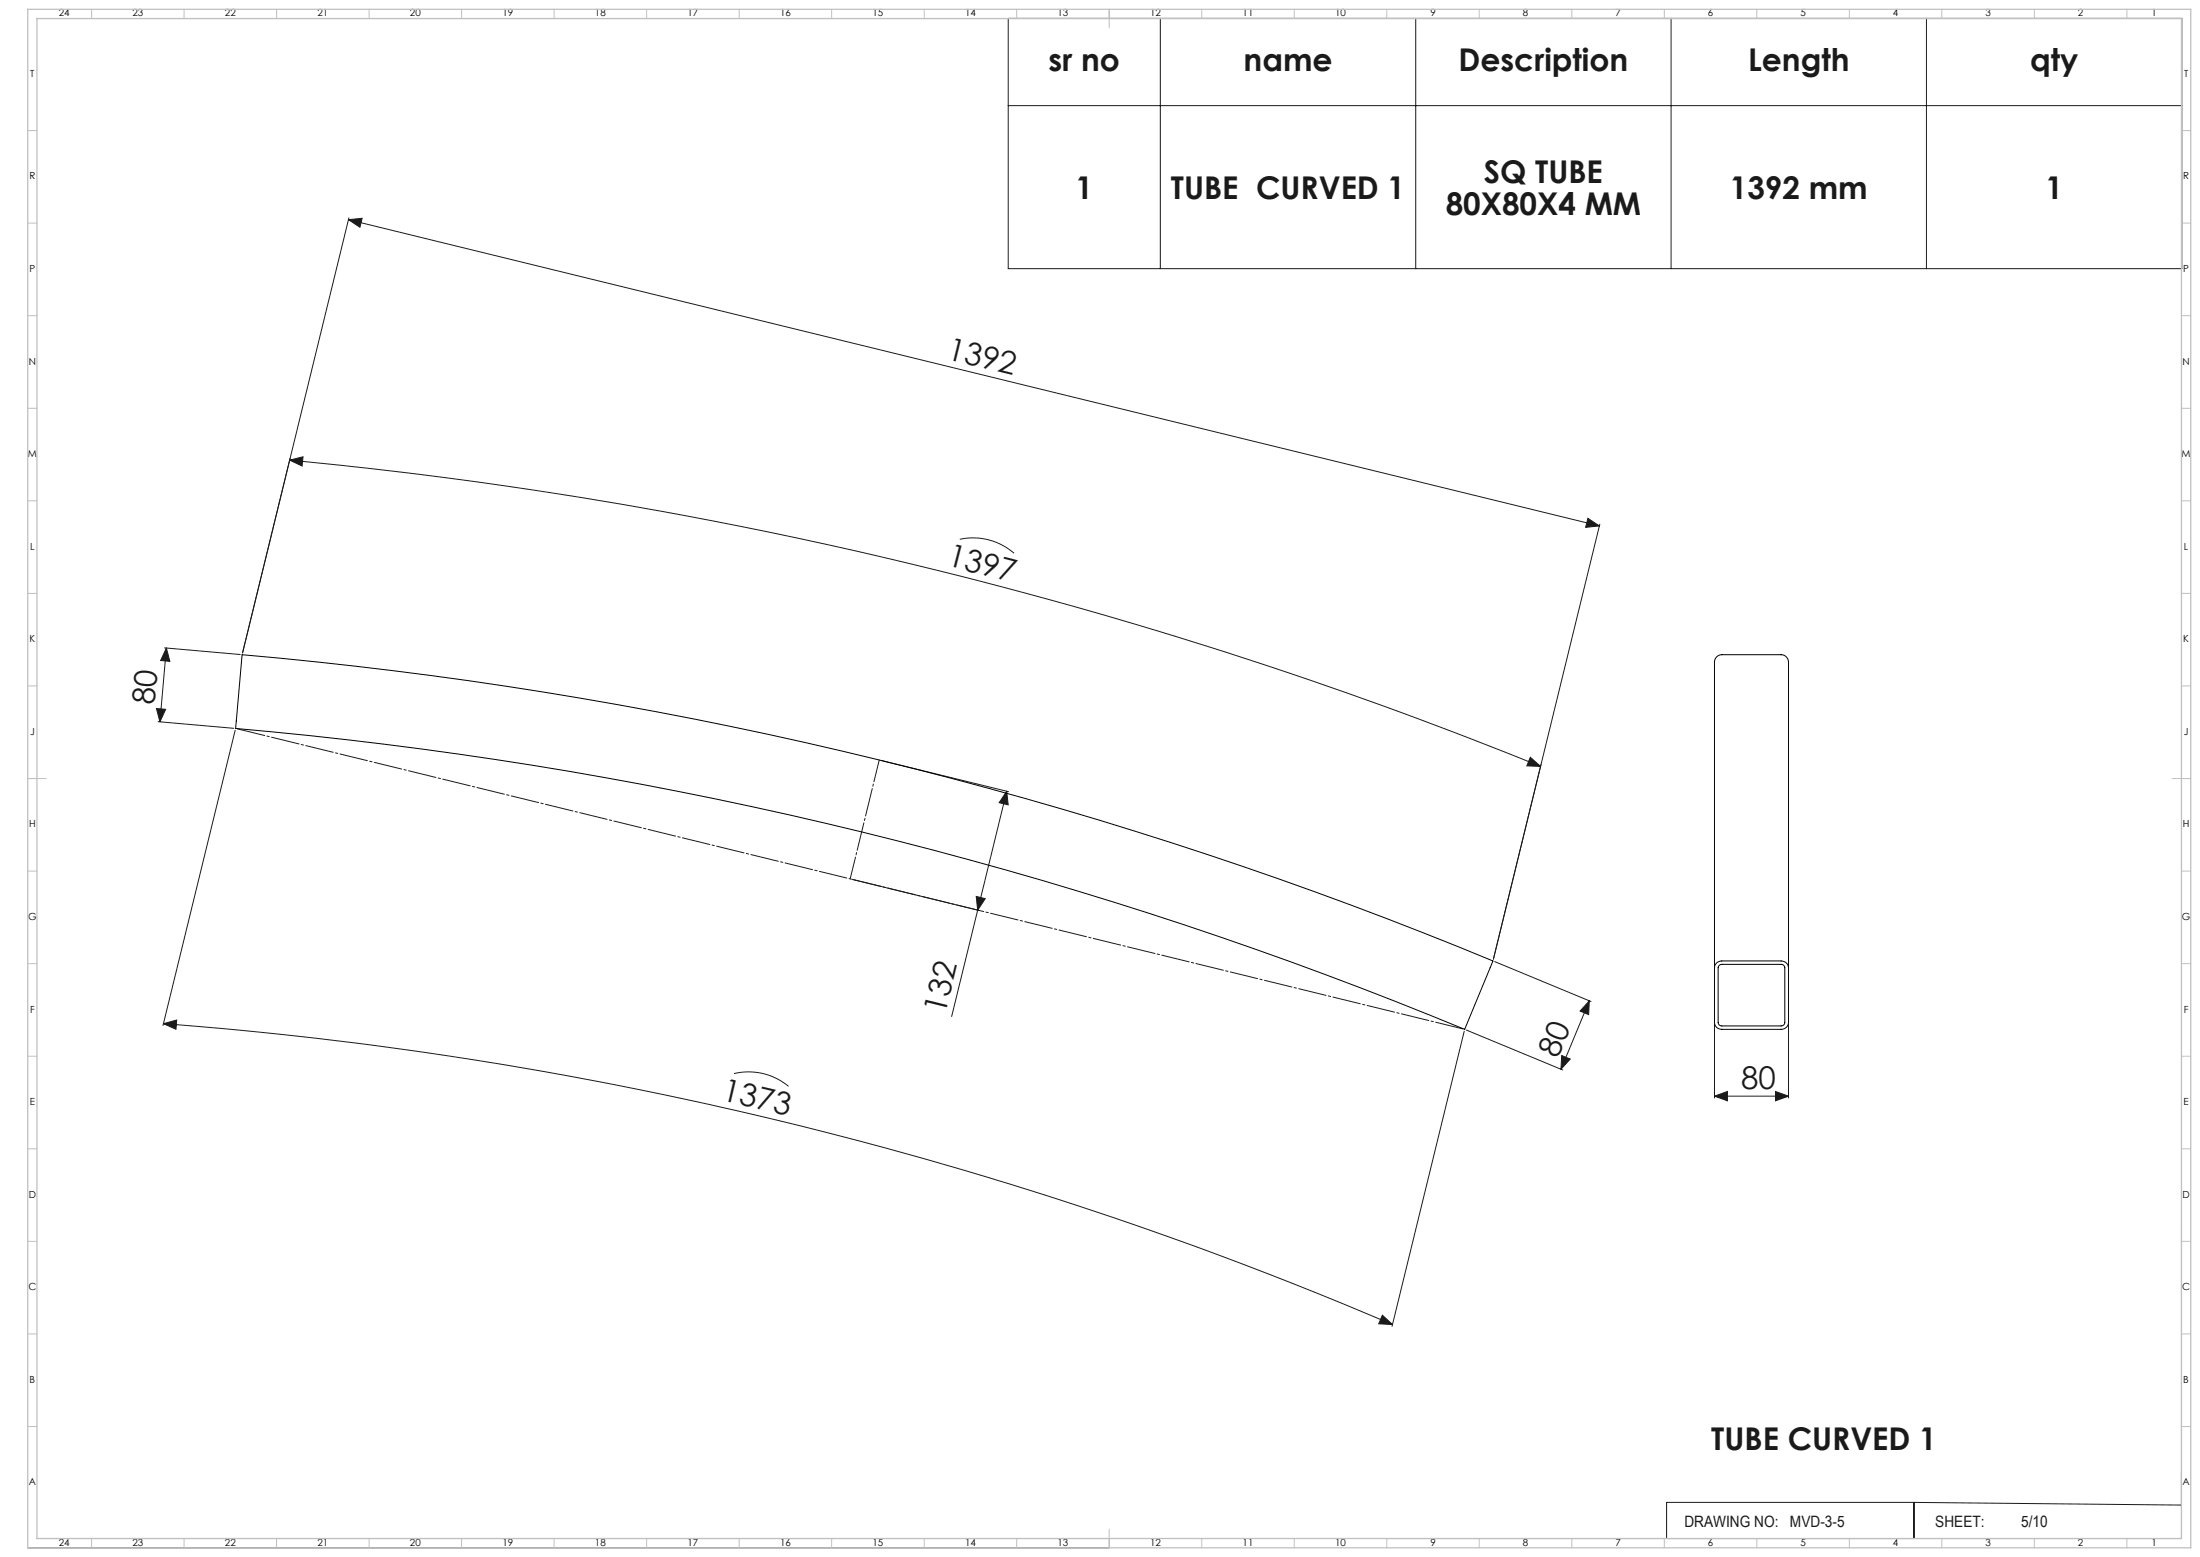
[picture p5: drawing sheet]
<svg xmlns="http://www.w3.org/2000/svg" width="1189mm" height="841mm" viewBox="0 0 1189 841" stroke-linecap="round" stroke-linejoin="round" font-family="sans-serif">
<g fill="none" stroke="#191924" stroke-width=".54">
<path d="M545 10h634v135h-634zM627 10v135M765 10v135M903 10v135M1041 10v135M545 57h634M188 119l8-1-1 5zM188 119l676 165M189 118l-58 235M157 249l7-2-1 5zM157 249a2400 2400 0 0 1 676 165M858 280l6 4-7 1z"/>
<path d="M519 291a34 34 0 0 1 29 8M865 283l-58 235M89 350l41 4M90 350l2 7h-5zM90 350l-4 40M85 383h5l-4 7zM85 390l41 3M127 394l-39 160M476 411l69 17M827 409l6 5h-8zM544 427l-16 65M544 427l1 8-5-1z"/>
<path d="M460 475l69 17M528 484l4 1-4 7zM528 492l-14 57M808 519l52 22M88 553l7-2v5zM88 553a2087 2087 0 0 1 665 162M791 557l-39 159M793 556l52 22M859 541l-15 37M859 541v7l-5-2zM927 553v40M967 553v40"/>
<path d="M397 580a34 34 0 0 1 29 7M844 570l5 2-5 6zM927 592l7-2v5zM927 592h40M960 590l7 2-7 3zM1179 662v169h-430M747 710l6 5h-8zM1034 812h-133v19M1034 812v19M1034 812l145 1M15 836h584M20 831h579"/>
<path d="M648 831h1"/>
</g>
<path d="M127 393l665 163" fill="none" stroke="#191924" stroke-width=".54" stroke-dasharray="15.2 1.3 1.3 1.3" stroke-dashoffset="-.9"/>
<path d="M459 475l16-65" fill="none" stroke="#191924" stroke-width=".54" stroke-dasharray="15.2 1.3 1.3 1.3" stroke-dashoffset="3.1"/>
<g fill="none" stroke="#c0c0c0" stroke-width=".54">
<path d="M49 5v5M99 5v5M149 5v5M199 5v5M249 5v5M299 5v5M349 5v5M399 5v5M449 5v5M499 5v5M549 5v5M599 5v10"/>
<path d="M649 5v5M699 5v5M749 5v5M799 5v5M849 5v5M899 5v5M949 5v5M999 5v5M1049 5v5M1099 5v5M1149 5v5M15 71h5"/>
<path d="M1179 71h5M15 121h5M1179 121h5M15 171h5M1179 171h5M15 221h5M1179 221h5M15 271h5M1179 271h5M15 321h5M1179 321h5M15 371h5"/>
<path d="M1179 371h5M15 421h10M1174 421h10M15 471h5M1179 471h5M15 521h5M1179 521h5M15 571h5M1179 571h5M15 621h5M1179 621h5M15 671h5"/>
<path d="M1179 671h5M15 721h5M1179 721h5M15 771h5M1179 771h5M49 831v5M99 831v5M149 831v5M199 831v5M249 831v5M299 831v5M349 831v5"/>
<path d="M399 831v5M449 831v5M499 831v5M549 831v5M599 826v10M649 831v5M699 831v5M749 831v5M799 831v5M849 831v5M899 831v5M949 831v5"/>
<path d="M999 831v5M1049 831v5M1099 831v5M1149 831v5"/>
</g>
<path d="M15 5h1169v831h-1169zM20 10h1159v821h-1159z" fill="none" stroke="#c0c0c0" stroke-width=".7"/>
<g fill="#191924">
<path d="M528 484l4 1-4 7zM544 427l1 8-5-1z"/>
<path d="M827 409l6 5h-8zM157 249l7-2-1 5z"/>
<path d="M858 280l6 4-7 1zM188 119l8-1-1 5z"/>
<path d="M747 710l6 5h-8zM88 553l7-2v5z"/>
<path d="M859 541v7l-5-2zM844 570l5 2-5 6z"/>
<path d="M90 350l2 7h-5zM85 383h5l-4 7z"/>
<path d="M927 592l7-2v5zM960 590l7 2-7 3z"/>
</g>
<path d="M131 354a2289 2289 0 0 1 676 165l-15 37a2253 2253 0 0 0-665-163zM927 523v29a4 4 0 0 0 4 4h32a4 4 0 0 0 4-4v-29M927 523a4 4 0 0 1 4-4h32a4 4 0 0 1 4 4M927 523v-164a4 4 0 0 1 4-5h32a4 4 0 0 1 4 5v164M929 521h2h32h1l1 2-1 30-1 1h-32h-2v-2v-29z" fill="none" stroke="#000" stroke-width=".54"/>
<g font-size="16.9" fill="#191924">
<text x="567" y="38">sr no</text>
<text x="672" y="38">name</text>
<text x="788" y="38">Description</text>
<text x="945" y="38">Length</text>
<text x="1097" y="38">qty</text>
<text x="802" y="99">SQ TUBE</text>
<text x="581" y="107">1</text>
<text x="633" y="107">TUBE CURVED 1</text>
<text x="935" y="107">1392 mm</text>
<text x="1105" y="107">1</text>
<text x="781" y="116">80X80X4 MM</text>
<text x="511" y="194" transform="rotate(14 511 194)">1392</text>
<text x="511" y="305" transform="rotate(14 511 305)">1397</text>
<text x="84" y="381" transform="rotate(-85 84 381)">80</text>
<text x="511" y="548" transform="rotate(-76 511 548)">132</text>
<text x="842" y="572" transform="rotate(-68 842 572)">80</text>
<text x="941" y="588">80</text>
<text x="390" y="594" transform="rotate(13 390 594)">1373</text>
<text x="925" y="783">TUBE CURVED 1</text>
</g>
<g font-size="8.5" fill="#191924">
<text x="910" y="825">DRAWING NO:</text>
<text x="967" y="825">MVD-3-5</text>
<text x="1046" y="825">SHEET:</text>
<text x="1092" y="825">5/10</text>
</g>
<g font-size="5.3">
<text x="32" y="9">24</text>
<text x="72" y="9">23</text>
<text x="122" y="9">22</text>
<text x="172" y="9">21</text>
<text x="222" y="9">20</text>
<text x="272" y="9">19</text>
<text x="322" y="9">18</text>
<text x="372" y="9">17</text>
<text x="422" y="9">16</text>
<text x="472" y="9">15</text>
<text x="522" y="9">14</text>
<text x="572" y="9">13</text>
<text x="622" y="9">12</text>
<text x="672" y="9">11</text>
<text x="722" y="9">10</text>
<text x="773" y="9">9</text>
<text x="823" y="9">8</text>
<text x="873" y="9">7</text>
<text x="923" y="9">6</text>
<text x="973" y="9">5</text>
<text x="1023" y="9">4</text>
<text x="1073" y="9">3</text>
<text x="1123" y="9">2</text>
<text x="1163" y="9">1</text>
<text x="16" y="42">T</text>
<text x="1180" y="42">T</text>
<text x="16" y="97">R</text>
<text x="1180" y="97">R</text>
<text x="16" y="147">P</text>
<text x="1180" y="147">P</text>
<text x="16" y="197">N</text>
<text x="1180" y="197">N</text>
<text x="15" y="247">M</text>
<text x="1179" y="247">M</text>
<text x="16" y="297">L</text>
<text x="1180" y="297">L</text>
<text x="16" y="347">K</text>
<text x="1180" y="347">K</text>
<text x="16" y="397">J</text>
<text x="1180" y="397">J</text>
<text x="16" y="447">H</text>
<text x="1180" y="447">H</text>
<text x="15" y="497">G</text>
<text x="1179" y="497">G</text>
<text x="16" y="547">F</text>
<text x="1180" y="547">F</text>
<text x="16" y="597">E</text>
<text x="1180" y="597">E</text>
<text x="16" y="647">D</text>
<text x="1180" y="647">D</text>
<text x="15" y="697">C</text>
<text x="1179" y="697">C</text>
<text x="16" y="747">B</text>
<text x="1180" y="747">B</text>
<text x="16" y="802">A</text>
<text x="1180" y="802">A</text>
<text x="32" y="835">24</text>
<text x="72" y="835">23</text>
<text x="122" y="835">22</text>
<text x="172" y="835">21</text>
<text x="222" y="835">20</text>
<text x="272" y="835">19</text>
<text x="322" y="835">18</text>
<text x="372" y="835">17</text>
<text x="422" y="835">16</text>
<text x="472" y="835">15</text>
<text x="522" y="835">14</text>
<text x="572" y="835">13</text>
<text x="622" y="835">12</text>
<text x="672" y="835">11</text>
<text x="722" y="835">10</text>
<text x="773" y="835">9</text>
<text x="823" y="835">8</text>
<text x="873" y="835">7</text>
<text x="923" y="835">6</text>
<text x="973" y="835">5</text>
<text x="1023" y="835">4</text>
<text x="1073" y="835">3</text>
<text x="1123" y="835">2</text>
<text x="1163" y="835">1</text>
</g>
</svg>
